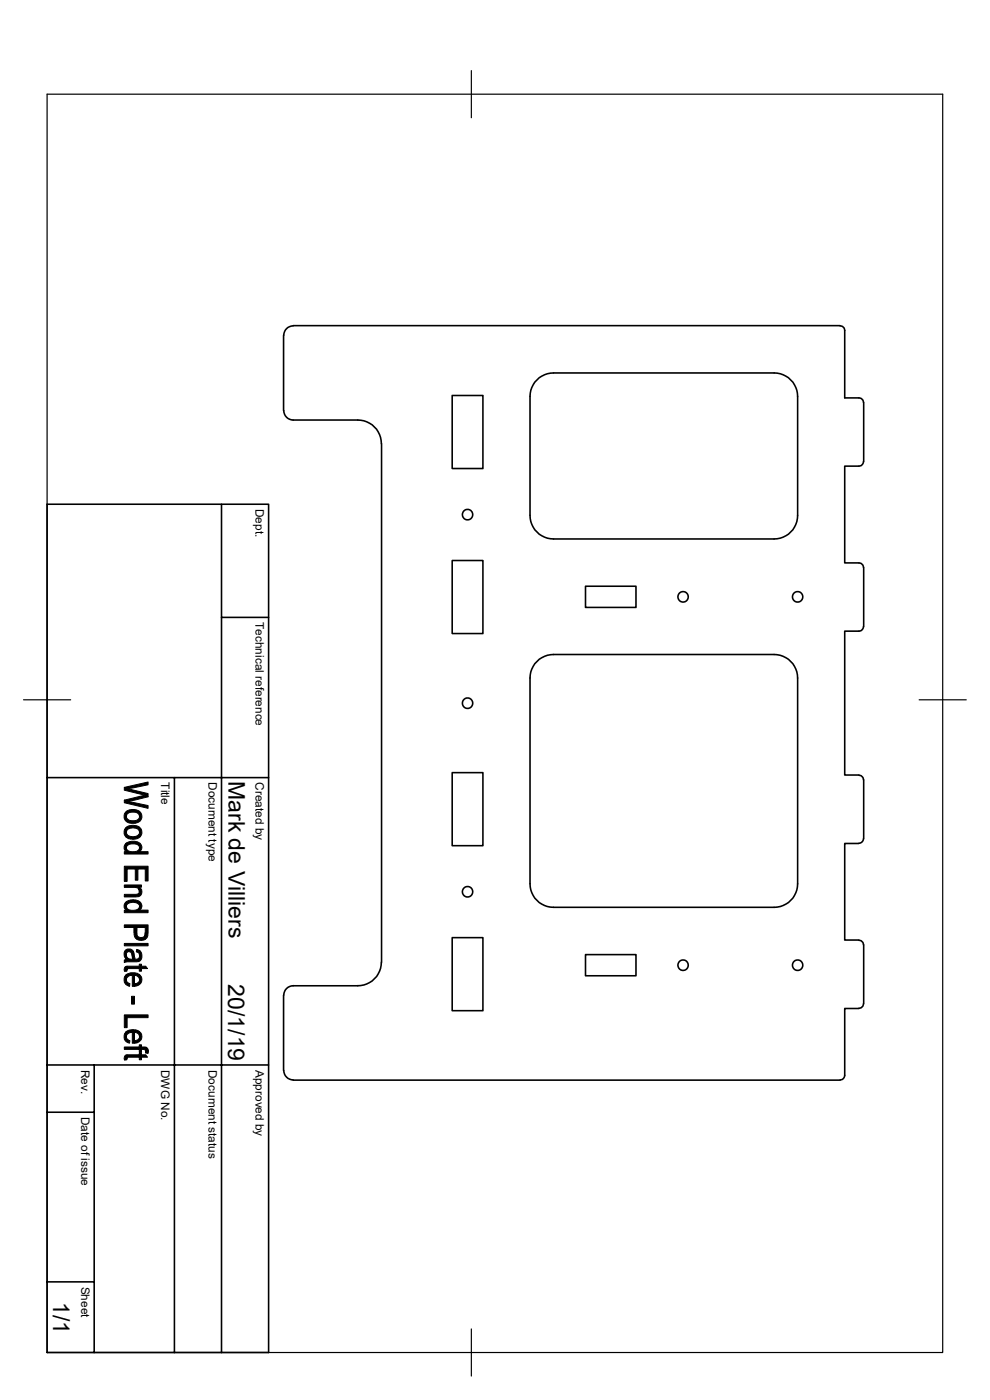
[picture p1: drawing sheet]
<svg xmlns="http://www.w3.org/2000/svg" width="210mm" height="297mm" viewBox="0 0 210 297" stroke-linecap="round" stroke-linejoin="round" font-family="sans-serif">
<g fill="none" stroke="#000" stroke-width=".34">
<path d="M60.2 71.1v16M62.2 69.1h116M62.2 69.1a2.02 2.02 0 0 0-2 2M178.2 69.1l.5 .2 .4 .3 .1 .5v14.3l3.3 .1 .5 .4 .2 .5M60.2 87.1a2.02 2.02 0 0 0 2 2h13.7a5.1 5.1 0 0 1 5 5M80.9 94.1v110M95.9 83.9h6.5v15.5h-6.5zM114.4 80.1a5.3 5.3 0 0 1 3-1h46.8a5.1 5.1 0 0 1 5 5v25.2a5.1 5.1 0 0 1-5 5h-46.8a5.1 5.1 0 0 1-5-5v-25.2a5.1 5.1 0 0 1 2-4zM183.2 97.9l-.2 .5-.5 .4-3.3 .1v20.5l3.3 .1 .5 .4 .2 .5M183.2 85.4v12.5M10 107h47v179.9h-47zM47 107v179.9"/>
<path d="M95.9 118.9h6.5v15.5h-6.5zM47 131h10M114.4 139.9a5.3 5.3 0 0 1 3-1h46.8a5.1 5.1 0 0 1 5 4.9v43.7a5.1 5.1 0 0 1-5 5h-46.8a5.1 5.1 0 0 1-5-5v-43.7a5.1 5.1 0 0 1 2-3.9zM124.2 124.4h10.7v4.5h-10.7zM183.2 132.9l-.2 .5-.5 .5h-3.3v30.5h3M183.2 120.4v12.5M10 165h47M37 165v121.9M95.9 163.9h6.5v15.5h-6.5zM182.2 178.9h-3v20.5h3M182.2 164.5l.5 .1 .3 .3 .2 .5M183.2 177.9l-.3 .7-.7 .3"/>
<path d="M183.2 165.4v12.5M95.9 198.9h6.5v15.5h-6.5zM182.2 199.5l.5 .1 .3 .3 .2 .5M60.2 211.1v16M80.9 204.1a5.1 5.1 0 0 1-5 5h-13.7a2.02 2.02 0 0 0-2 2M124.2 202.5h10.7v4.5h-10.7zM182.2 214h-3v14.1l-.1 .5-.4 .4-.5 .1M183.2 212.9l-.2 .5-.3 .4-.5 .1M183.2 200.4v12.5M10 236h10M10 225.9h47M20 225.9v61"/>
<path d="M60.2 227.1a2.02 2.02 0 0 0 2 2M62.2 229.2h116M10 271.9h10"/>
<circle cx="99.2" cy="109.2" r="1.11"/>
<circle cx="144.9" cy="126.6" r="1.11"/>
<circle cx="169.2" cy="126.6" r="1.11"/>
<circle cx="99.2" cy="149.2" r="1.11"/>
<circle cx="99.2" cy="189.2" r="1.11"/>
<circle cx="144.9" cy="204.8" r="1.11"/>
<circle cx="169.2" cy="204.8" r="1.11"/>
</g>
<path d="M10 20h190v266.9h-190zM100 15v10M5 148.5h10M195 148.5h10M100 281.9v10" fill="none" stroke="#000" stroke-width=".25"/>
<g fill="#000" stroke="#000" stroke-width=".21">
<path d="M26.8 172.2a2.62 2.62 0 0 1 2.8-.1v1.1a1.31 1.31 0 0 0-1.9-.9l-.6 .3-.3 .6z" fill-rule="evenodd"/>
<path d="M26.8 175.5a2.51 2.51 0 0 1 2.8 0v1.1a1.53 1.53 0 0 0-2.3-.7l-.3 .2-.2 .5z" fill-rule="evenodd"/>
<path d="M26.7 172.3l.1-.1v1a1.59 1.59 0 0 0 2.4 .7l.4-.5v-1.3a1.48 1.48 0 0 1 .3 1.8 1.48 1.48 0 0 1-1.7 .8 1.49 1.49 0 0 1-1.6-.7 1.49 1.49 0 0 1 .1-1.7z" fill-rule="evenodd"/>
<path d="M26.7 175.6l.1-.1v1.1a1.51 1.51 0 0 0 2.2 .8l.5-.5 .1-1.4a1.46 1.46 0 0 1 .3 1.7 1.46 1.46 0 0 1-1.5 .9 1.64 1.64 0 0 1-2.1-1.8z" fill-rule="evenodd"/>
<path d="M26.8 178.9a2.43 2.43 0 0 1 3.2 .4l.1 .6-.5 .8v-.9a1.57 1.57 0 0 0-2.3-.6l-.4 .3-.1 .4z" fill-rule="evenodd"/>
<path d="M26.4 167l5-1.1v.6l-4.2 .8z" fill-rule="evenodd"/>
<path d="M26.4 167l5 1.4v.6l-.8-.3-4.2-1.1z" fill-rule="evenodd"/>
<path d="M26.4 169.8l4.3-1.1 .7 .3-3.9 1h-.4z" fill-rule="evenodd"/>
<path d="M26.4 169.8l5 1.1v.6l-5-1.2z" fill-rule="evenodd"/>
<path d="M26.7 178.9h.1v1.8a1.07 1.07 0 0 1-.1-1.8z" fill-rule="evenodd"/>
<path d="M26.7 191.4l.1-.1v1.8a1.06 1.06 0 0 1-.1-1.7z" fill-rule="evenodd"/>
<path d="M29.5 188.2v.9z" fill-rule="evenodd"/>
<path d="M26.4 187.7h3.6v.5h-.5v.6l-.2-.4-.6-.1h-2.3z" fill-rule="evenodd"/>
<path d="M26.4 189.7h2.2a.71 .71 0 0 0 .9-.6l.1-.8a1.12 1.12 0 0 1 .4 1.4 1.12 1.12 0 0 1-1.4 .6h-2.2z" fill-rule="evenodd"/>
<path d="M26.8 191.3a2.43 2.43 0 0 1 3.2 .4l.1 .7-.1 .3-.4 .4v-.8a1.57 1.57 0 0 0-2.3-.7l-.2 .2-.3 .5z" fill-rule="evenodd"/>
<path d="M29 196.8v1.1a.92 .92 0 0 0 .9 1 .92 .92 0 0 0 .9-1v1.4a1.72 1.72 0 0 1-1.8-.1z" fill-rule="evenodd"/>
<path d="M26.8 180.1a1.76 1.76 0 0 0 2.7 0l.1-.3v.9h1.8v.5h-5v-.5h.4z" fill-rule="evenodd"/>
<path d="M26.4 183.8h5v3.1h-.6v-2.5h-1.5v2.3h-.6v-2.3h-1.7v2.6h-.6z" fill-rule="evenodd"/>
<path d="M26.8 192.5a1.76 1.76 0 0 0 2.8-.1v-.1v.8h1.8v.5h-5v-.5h.4z" fill-rule="evenodd"/>
<path d="M26.4 196.2h5v1.8l-.2 .8-.4 .5v-2.5h-1.8v2.4l-.5-.7-.1-1.7h-2z" fill-rule="evenodd"/>
<path d="M26.4 200.2h5v.5h-5z" fill-rule="evenodd"/>
<path d="M26.8 202.5v1z" fill-rule="evenodd"/>
<path d="M26.6 205.1l.3-.1v1l-.5 .1v-.7z" fill-rule="evenodd"/>
<path d="M26.8 206.8v1.3l.3 .3 .5 .3-.1 .6a1.45 1.45 0 0 1-1.1-1.1 1.45 1.45 0 0 1 .4-1.4z" fill-rule="evenodd"/>
<path d="M27.9 211.4h.6v1.6h-.6z" fill-rule="evenodd"/>
<path d="M26.6 201.6a1.19 1.19 0 0 1 1.7 .2l-.1 1.7-.2-.8a.61 .61 0 0 0-.5-.8 .61 .61 0 0 0-.7 .6v1a1.46 1.46 0 0 1-.2-1.9z" fill-rule="evenodd"/>
<path d="M29 201.4l.6 .2v1.1a.73 .73 0 0 0-.7-.8z" fill-rule="evenodd"/>
<path d="M26.8 206.8a2.75 2.75 0 0 1 2.8 0v1l-.4-.7-.7-.2v2.4h-.4v-2.4l-.8 .2-.4 .4-.1 .4z" fill-rule="evenodd"/>
<path d="M26.8 218.9a2.52 2.52 0 0 1 2.8 0v1l-.3-.6-.8-.3v2.3h-.4v-2.3l-1 .3-.3 .7z" fill-rule="evenodd"/>
<path d="M26.8 202.9l.5 .5 .9 .1 .1-1.7 .2 1.1a.55 .55 0 0 0 .6 .6 .55 .55 0 0 0 .5-.7v-1.2a1.33 1.33 0 0 1 .5 1.6 1.33 1.33 0 0 1-1.4 .8h-1.8l-.5 .2v-.5l.4-.2z" fill-rule="evenodd"/>
<path d="M28.5 206.9v1.8l.6-.1 .4-.4 .1-1.4a1.42 1.42 0 0 1 .4 1.6 1.42 1.42 0 0 1-1.5 .9z" fill-rule="evenodd"/>
<path d="M28.5 219v1.8h.2l.6-.2 .2-.4 .1-1.3a1.4 1.4 0 0 1 .4 1.6 1.4 1.4 0 0 1-1.5 .8z" fill-rule="evenodd"/>
<path d="M26.9 205h2.6v-.4h.5v.4h.9l.4 .5h-1.3v.5h-.5v-.5h-2.4l-.2 .3z" fill-rule="evenodd"/>
<path d="M26.4 215.3h5v.6h-4.4v2.1h-.6z" fill-rule="evenodd"/>
<path d="M26.6 223.9l.3-.1v1l-.5 .1v-.7z" fill-rule="evenodd"/>
<path d="M26.7 218.9h.1l.1 1.4 .7 .5-.1 .5a1.41 1.41 0 0 1-.8-2.4z" fill-rule="evenodd"/>
<path d="M26.4 222.1h3.1v-.4h.5v.4l.9 .1v.9a.45 .45 0 0 0-.5-.5h-.4v.7h-.5v-.7h-3.1z" fill-rule="evenodd"/>
<path d="M26.9 223.8h2.6v-.4h.5v.4h.9l.4 .5h-1.3v.5h-.5v-.5h-2.3l-.3 .3z" fill-rule="evenodd"/>
<path d="M30.9 222.2l.5 .4v.9l-.5-.1z" fill-rule="evenodd"/>
</g>
<g font-size="4.9">
<text x="48.5" y="165.6" transform="rotate(90 48.5 165.6)">Mark de Villiers</text>
<text x="48.4" y="208.8" transform="rotate(90 48.4 208.8)">20/1/19</text>
<text x="11.3" y="276.2" transform="rotate(90 11.3 276.2)">1/1</text>
</g>
<g font-size="2.5">
<text x="54.2" y="108" transform="rotate(90 54.2 108)">Dept.</text>
<text x="54.2" y="132" transform="rotate(90 54.2 132)">Technical reference</text>
<text x="34.2" y="165.9" transform="rotate(90 34.2 165.9)">Title</text>
<text x="44.2" y="165.9" transform="rotate(90 44.2 165.9)">Document type</text>
<text x="54.2" y="165.9" transform="rotate(90 54.2 165.9)">Created by</text>
<text x="17.2" y="227" transform="rotate(90 17.2 227)">Rev.</text>
<text x="34.2" y="226.9" transform="rotate(90 34.2 226.9)">DWG No.</text>
<text x="44.2" y="226.9" transform="rotate(90 44.2 226.9)">Document status</text>
<text x="54.2" y="226.9" transform="rotate(90 54.2 226.9)">Approved by</text>
<text x="17.2" y="236.9" transform="rotate(90 17.2 236.9)">Date of issue</text>
<text x="17.2" y="272.9" transform="rotate(90 17.2 272.9)">Sheet</text>
</g>
</svg>
